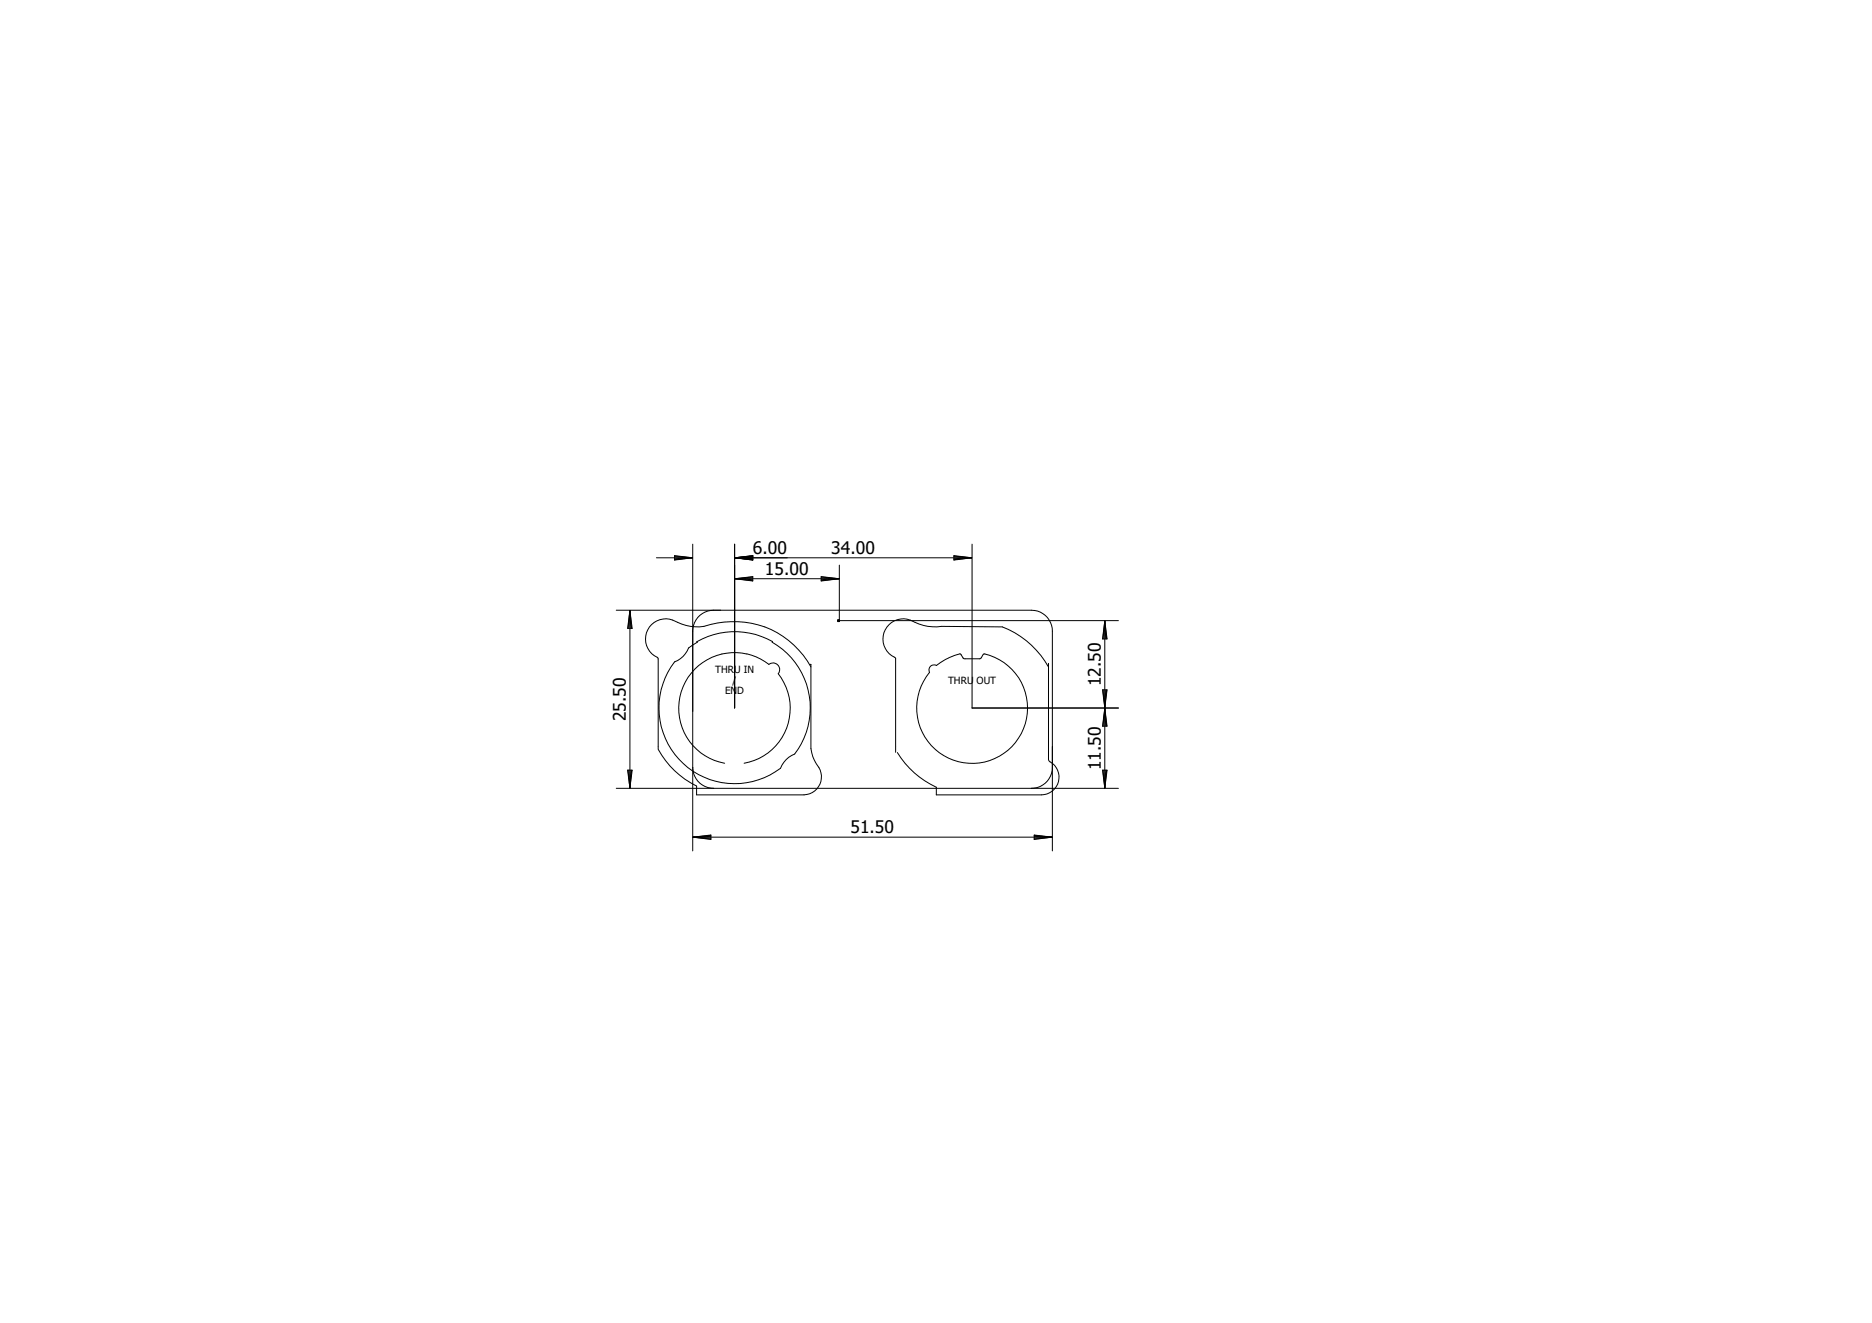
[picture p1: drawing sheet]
<svg xmlns="http://www.w3.org/2000/svg" width="297mm" height="210mm" viewBox="0 0 297 210" stroke-linecap="round" stroke-linejoin="round" font-family="sans-serif">
<g fill="none" stroke="#000" stroke-width=".16">
<path d="M97.8 96.8h65.9a3.3 3.3 0 0 1 3.3 3.3v34.9M99.9 96.9v28.1M99.9 96.9l.4 2.8h-.7zM99.9 96.9l-.1 2.8M99.9 96.9l.2 2.8M99.9 96.9l-.2 2.8M99.9 96.9l.3 2.8M104.2 88.5h5.7M107 88.2l2.9 .3-2.9 .4zM107 88.3l2.9 .2M107 88.2l2.9 .3M109.9 88.5l-2.9 .1"/>
<path d="M109.9 88.5l-2.9 .3M109.9 86.3v48.7M113.2 96.8a3.3 3.3 0 0 0-3.3 3.3M116.6 86.3v26M116.6 88.5h37.6M116.6 88.5l2.8-.3v.7zM116.6 91.8l2.8-.3v.7zM116.6 88.5l2.8 .1M116.6 88.5l2.8 .3M116.6 91.8h16.5M116.6 91.8l2.8 .2M116.6 91.8l2.8 .3"/>
<path d="M119.4 88.3l-2.8 .2M119.4 88.2l-2.8 .3M119.4 91.7l-2.8 .1M119.4 91.5l-2.8 .3M130.3 91.5l2.8 .3-2.8 .4zM130.3 91.7l2.8 .1M130.3 91.5l2.8 .3M133.1 91.8l-2.8 .2M133.1 91.8l-2.8 .3M133.2 89.7v8.8h44.3M151.4 88.2l2.8 .3-2.8 .4zM151.4 88.3l2.8 .2"/>
<path d="M151.4 88.2l2.8 .3M154.2 88.5l-2.8 .1M154.2 88.5l-2.8 .3M154.2 86.3v26h23.3M175.3 98.6v13.7M175.3 98.6l.4 2.8h-.8zM175.3 98.6l-.1 2.8M175.3 98.6l.2 2.8M175.3 98.6l-.3 2.8M175.3 98.6l.3 2.8M107 105a3.8 3.8 0 0 0 2.3-2.2l1.3-.9v-.1a12.1 12.1 0 0 1 12 0l-.1 .1a12 12 0 0 1 3.6 17.7 3.9 3.9 0 0 0-2.3 2.3 12 12 0 0 1-15.7-1.1 12 12 0 0 1-1.1-15.8zM118.5 103.8a8.8 8.8 0 0 0-10.6 6.8 8.8 8.8 0 0 0 7.1 10.5"/>
<path d="M118.5 103.7a9.1 9.1 0 0 1 3.5 1.7 1.05 1.05 0 0 1 1.4 .1 1.05 1.05 0 0 1 .1 1.4 8.8 8.8 0 0 1-5.4 14.2M128.5 105.4h.2v13.4a7.4 7.4 0 0 0 1.4 3.4 2.88 2.88 0 0 1-2.5 3.9h-17.1v-1.4a13.9 13.9 0 0 1-6-5.8M128.7 105.8a14 14 0 0 0-17-6.4 7.6 7.6 0 0 1-5-1 3.2 3.2 0 0 0-4.1 1.8 3.2 3.2 0 0 0 1.8 4.2v14.5M147.6 105.8a.81 .81 0 0 1 1-.2 9 9 0 0 1 3.8-1.8l.6 .7h2.5l.6-.7a8.8 8.8 0 0 1 6.3 11.8 8.8 8.8 0 0 1-12.7 4.3 8.8 8.8 0 0 1-2.2-13.2l-.1-.5zM166.4 105.8a14.4 14.4 0 0 0-7.4-6.3l-9.6-.1a7.6 7.6 0 0 1-5-1 3.2 3.2 0 0 0-4.1 1.9 3.2 3.2 0 0 0 1.8 4.1v15M166.4 105.2v15.3l.1 .3a2.83 2.83 0 0 1 1.5 3.1 2.83 2.83 0 0 1-2.8 2.2h-16.6v-1.2a14.2 14.2 0 0 1-6.2-5.5M174.9 109.5h.8l-.4 2.8zM175 109.5l.3 2.8M175.2 109.5l.1 2.8M175.3 112.4v12.6M175.3 112.4l.4 2.8h-.8zM175.3 112.4l-.1 2.8"/>
<path d="M175.3 112.4l.2 2.8M175.3 112.4l-.3 2.8M175.3 112.4l.3 2.8M175.5 109.5l-.2 2.8M175.6 109.5l-.3 2.8M97.8 125.1h79.7M99.6 122.2h.7l-.4 2.8zM99.7 122.2l.2 2.8M99.8 122.2l.1 2.8M100.1 122.2l-.2 2.8M100.2 122.2l-.3 2.8M109.9 121.8a3.3 3.3 0 0 0 3.3 3.3"/>
<path d="M110 132.8h56.9M110 132.8l2.8-.3v.7zM110 132.8l2.8 .2M110 132.8l2.8 .3M112.8 132.7l-2.8 .1M112.8 132.5l-2.8 .3M164.1 132.5l2.8 .3-2.8 .4zM164.1 132.7l2.8 .1M164.1 132.5l2.8 .3M166.9 132.8l-2.8 .2M166.9 132.8l-2.8 .3M167 121.8a3.3 3.3 0 0 1-3.3 3.3"/>
<path d="M174.9 122.2h.8l-.4 2.8zM175 122.2l.3 2.8M175.2 122.2l.1 2.8M175.5 122.2l-.2 2.8M175.6 122.2l-.3 2.8"/>
</g>
<path d="M132.9 98.3h.3v.3h-.3z" fill="#000" stroke="#000" stroke-width=".16"/>
<g font-size="2.8">
<text x="119.4" y="87.9">6.00</text>
<text x="131.9" y="87.9">34.00</text>
<text x="121.4" y="91.2">15.00</text>
<text x="174.7" y="108.9" transform="rotate(-90 174.7 108.9)">12.50</text>
<text x="99.3" y="114.5" transform="rotate(-90 99.3 114.5)">25.50</text>
<text x="174.7" y="122.2" transform="rotate(-90 174.7 122.2)">11.50</text>
<text x="134.9" y="132.2">51.50</text>
</g>
<g font-size="1.6">
<text x="113.5" y="106.8">THRU IN</text>
<text x="115" y="110.1">EN</text>
<text x="116.3" y="108.4">/</text>
<text x="117" y="110.1">D</text>
<text x="150.4" y="108.4">THRU</text>
<text x="155" y="108.4">OUT</text>
</g>
</svg>
